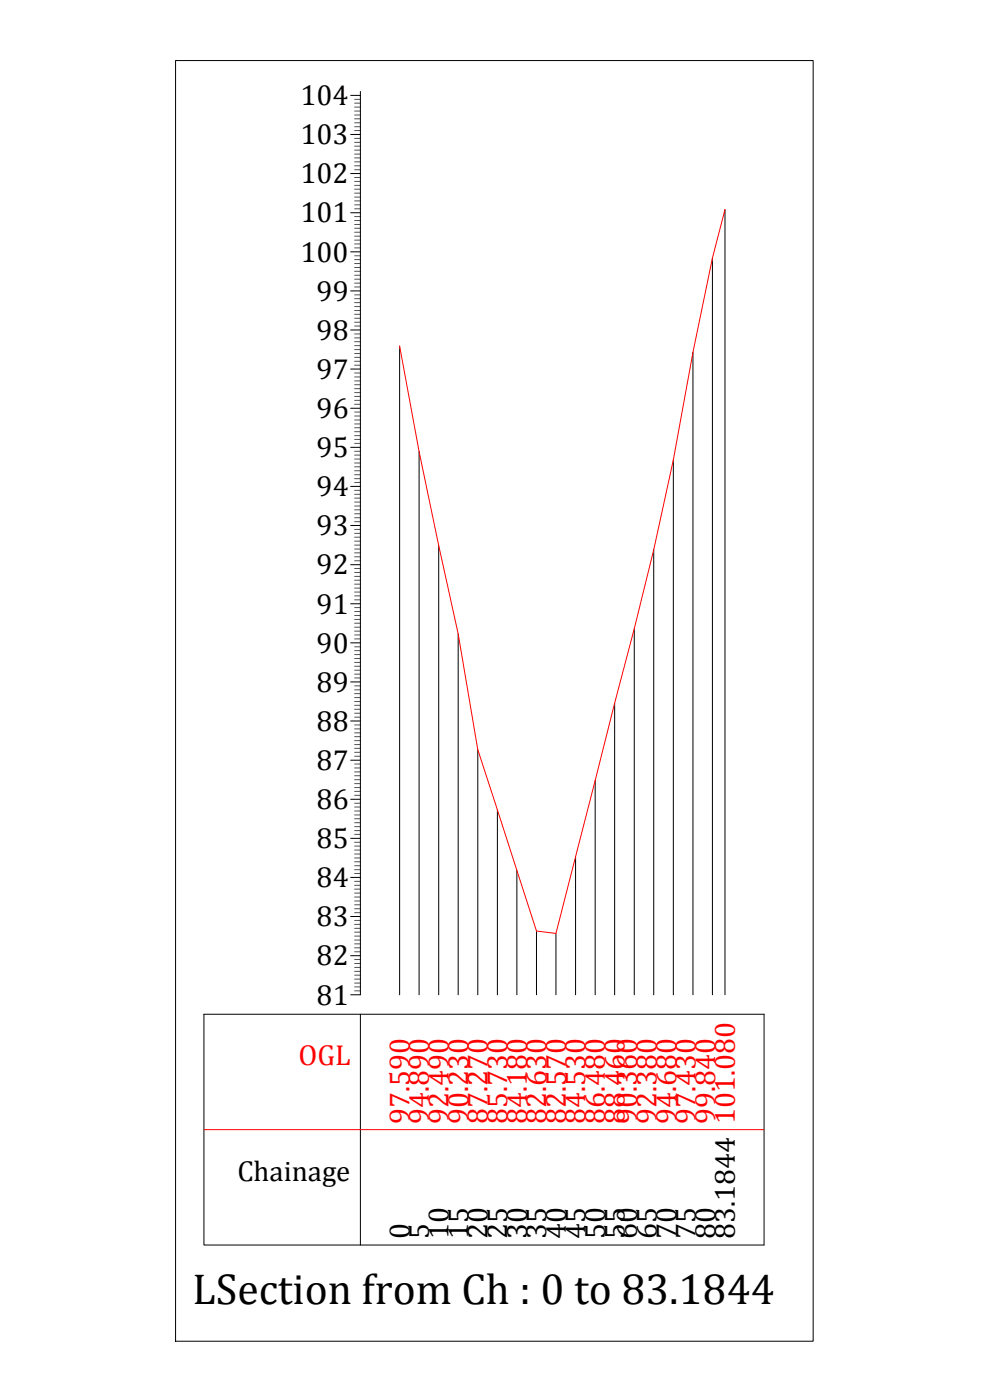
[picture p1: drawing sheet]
<svg xmlns="http://www.w3.org/2000/svg" width="297mm" height="420mm" viewBox="0 0 297 420" stroke-linecap="round" stroke-linejoin="round" font-family="sans-serif">
<!-- layer: Minor Scale -->
<g fill="none" stroke="#545454" stroke-width=".3">
<path d="M106.4 39.2h1.7M106.4 38h1.7M106.4 36.8h1.7M106.4 35.7h1.7M106.4 34.5h1.7M106.4 33.3h1.7M106.4 32.1h1.7M106.4 31h1.7M106.4 29.8h1.7M106.4 59.2h1.7M106.4 58h1.7M106.4 56.8h1.7"/>
<path d="M106.4 55.6h1.7M106.4 54.5h1.7M106.4 53.3h1.7M106.4 50.9h1.7M106.4 49.8h1.7M106.4 48.6h1.7M106.4 47.4h1.7M106.4 46.2h1.7M106.4 45.1h1.7M106.4 43.9h1.7M106.4 42.7h1.7M106.4 41.5h1.7"/>
<path d="M106.4 79.1h1.7M106.4 77.9h1.7M106.4 76.8h1.7M106.4 74.4h1.7M106.4 73.2h1.7M106.4 72.1h1.7M106.4 70.9h1.7M106.4 69.7h1.7M106.4 68.5h1.7M106.4 67.4h1.7M106.4 66.2h1.7M106.4 65h1.7"/>
<path d="M106.4 62.7h1.7M106.4 61.5h1.7M106.4 60.3h1.7M106.4 97.8h1.7M106.4 96.7h1.7M106.4 95.5h1.7M106.4 94.3h1.7M106.4 93.2h1.7M106.4 92h1.7M106.4 90.8h1.7M106.4 89.6h1.7M106.4 88.5h1.7"/>
<path d="M106.4 86.1h1.7M106.4 85h1.7M106.4 83.8h1.7M106.4 82.6h1.7M106.4 81.4h1.7M106.4 80.3h1.7M106.4 119h1.7M106.4 117.8h1.7M106.4 116.6h1.7M106.4 115.5h1.7M106.4 114.3h1.7M106.4 113.1h1.7"/>
<path d="M106.4 111.9h1.7M106.4 109.6h1.7M106.4 108.4h1.7M106.4 107.2h1.7M106.4 106.1h1.7M106.4 104.9h1.7M106.4 103.7h1.7M106.4 102.5h1.7M106.4 101.4h1.7M106.4 100.2h1.7M106.4 139h1.7M106.4 137.8h1.7"/>
<path d="M106.4 136.6h1.7M106.4 135.4h1.7M106.4 133.1h1.7M106.4 131.9h1.7M106.4 130.7h1.7M106.4 129.6h1.7M106.4 128.4h1.7M106.4 127.2h1.7M106.4 126h1.7M106.4 124.9h1.7M106.4 123.7h1.7M106.4 121.3h1.7"/>
<path d="M106.4 120.2h1.7M106.4 158.9h1.7M106.4 156.6h1.7M106.4 155.4h1.7M106.4 154.2h1.7M106.4 153h1.7M106.4 151.9h1.7M106.4 150.7h1.7M106.4 149.5h1.7M106.4 148.4h1.7M106.4 147.2h1.7M106.4 144.8h1.7"/>
<path d="M106.4 143.7h1.7M106.4 142.5h1.7M106.4 141.3h1.7M106.4 140.1h1.7M106.4 178.8h1.7M106.4 177.7h1.7M106.4 176.5h1.7M106.4 175.3h1.7M106.4 174.1h1.7M106.4 173h1.7M106.4 171.8h1.7M106.4 170.6h1.7"/>
<path d="M106.4 168.3h1.7M106.4 167.1h1.7M106.4 165.9h1.7M106.4 164.8h1.7M106.4 163.6h1.7M106.4 162.4h1.7M106.4 161.2h1.7M106.4 160.1h1.7M106.4 200h1.7M106.4 198.8h1.7M106.4 197.6h1.7M106.4 196.4h1.7"/>
<path d="M106.4 195.3h1.7M106.4 194.1h1.7M106.4 191.7h1.7M106.4 190.6h1.7M106.4 189.4h1.7M106.4 188.2h1.7M106.4 187h1.7M106.4 185.9h1.7M106.4 184.7h1.7M106.4 183.5h1.7M106.4 182.3h1.7M106.4 180h1.7"/>
<path d="M106.4 219.9h1.7M106.4 218.8h1.7M106.4 217.6h1.7M106.4 215.2h1.7M106.4 214.1h1.7M106.4 212.9h1.7M106.4 211.7h1.7M106.4 210.5h1.7M106.4 209.4h1.7M106.4 208.2h1.7M106.4 207h1.7M106.4 205.8h1.7"/>
<path d="M106.4 203.5h1.7M106.4 202.3h1.7M106.4 201.1h1.7M106.4 238.7h1.7M106.4 237.5h1.7M106.4 236.4h1.7M106.4 235.2h1.7M106.4 234h1.7M106.4 232.8h1.7M106.4 231.7h1.7M106.4 230.5h1.7M106.4 229.3h1.7"/>
<path d="M106.4 227h1.7M106.4 225.8h1.7M106.4 224.6h1.7M106.4 223.4h1.7M106.4 222.3h1.7M106.4 221.1h1.7M106.4 259.8h1.7M106.4 258.6h1.7M106.4 257.5h1.7M106.4 256.3h1.7M106.4 255.1h1.7M106.4 253.9h1.7"/>
<path d="M106.4 252.8h1.7M106.4 250.4h1.7M106.4 249.3h1.7M106.4 248.1h1.7M106.4 246.9h1.7M106.4 245.7h1.7M106.4 244.6h1.7M106.4 243.4h1.7M106.4 242.2h1.7M106.4 241.1h1.7M106.4 279.8h1.7M106.4 278.6h1.7"/>
<path d="M106.4 277.4h1.7M106.4 276.2h1.7M106.4 273.9h1.7M106.4 272.7h1.7M106.4 271.5h1.7M106.4 270.4h1.7M106.4 269.2h1.7M106.4 268h1.7M106.4 266.8h1.7M106.4 265.7h1.7M106.4 264.5h1.7M106.4 262.1h1.7"/>
<path d="M106.4 261h1.7M106.4 297.4h1.7M106.4 296.2h1.7M106.4 295h1.7M106.4 293.8h1.7M106.4 292.7h1.7M106.4 291.5h1.7M106.4 290.3h1.7M106.4 289.2h1.7M106.4 288h1.7M106.4 285.6h1.7M106.4 284.5h1.7"/>
<path d="M106.4 283.3h1.7M106.4 282.1h1.7M106.4 280.9h1.7"/>
</g>
<!-- layer: Data Table -->
<g fill="none" stroke="#000" stroke-width=".3">
<path d="M105.2 28.6h2.9M108.1 27.4v271.1h-2.9M105.2 52.1h2.9M105.2 40.4h2.9M105.2 75.6h2.9M105.2 63.9h2.9M213.8 77.4v221.1M217.5 62.9v235.6M105.2 99h2.9M105.2 87.3h2.9M105.2 110.8h2.9M119.9 103.9v194.6"/>
<path d="M207.9 105.7v192.8M105.2 134.3h2.9M105.2 122.5h2.9M125.7 135.5v163M202 138v160.5M105.2 157.7h2.9M105.2 146h2.9M105.2 169.5h2.9M131.6 163.7v134.8M196.1 165v133.5M105.2 192.9h2.9M105.2 181.2h2.9"/>
<path d="M137.5 190.2v108.3M190.3 188.7v109.8M105.2 216.4h2.9M105.2 204.7h2.9M184.4 211v87.5M105.2 239.9h2.9M105.2 228.1h2.9M143.4 225v73.5M178.6 234.2v64.3M105.2 251.6h2.9M149.2 243v55.5M172.7 257.1v41.4"/>
<path d="M105.2 275.1h2.9M105.2 263.3h2.9M155.1 261.2v37.3M161 279.4v19.1M105.2 286.8h2.9M166.8 280.1v18.4M61.2 304.4h168v69.2h-168zM108.1 304.4v69.2"/>
</g>
<!-- layer: OGL -->
<path d="M217.5 62.9l-3.7 14.5-5.9 28.3a1008.7 1008.7 0 0 1-23.5 105.3l-17.6 69.1-5.8-.7-17.6-54.4-5.9-34.8-5.9-26.5-5.9-28.2-5.8-31.6M61.2 339h168" fill="none" stroke="#f00" stroke-width=".3"/>
<!-- layer: STR-STR1 -->
<path d="M52.7 18.2h191.3v384.3h-191.3z" fill="none" stroke="#000" stroke-width=".3"/>
<text font-size="13" x="57.8" y="391.3">LSection from Ch : 0 to 83.1844</text>
<g font-size="8.7">
<text x="90.2" y="31.6">104</text>
<text x="90.2" y="43.3">103</text>
<text x="90.2" y="55">102</text>
<text x="90.2" y="66.8">101</text>
<text x="90.2" y="78.5">100</text>
<text x="95" y="90.2">99</text>
<text x="95" y="102">98</text>
<text x="95" y="113.7">97</text>
<text x="95" y="125.4">96</text>
<text x="95" y="137.2">95</text>
<text x="95" y="148.9">94</text>
<text x="95" y="160.7">93</text>
<text x="95" y="172.4">92</text>
<text x="95" y="184.1">91</text>
<text x="95" y="195.8">90</text>
<text x="95" y="207.6">89</text>
<text x="95" y="219.3">88</text>
<text x="95" y="231.1">87</text>
<text x="95" y="242.8">86</text>
<text x="95" y="254.5">85</text>
<text x="95" y="266.3">84</text>
<text x="95" y="278">83</text>
<text x="95" y="289.7">82</text>
<text x="95" y="301.5">81</text>
<text x="71.2" y="354.3">Chainage</text>
<text x="122.8" y="371.9" transform="rotate(-90 122.8 371.9)">0</text>
<text x="128.7" y="371.9" transform="rotate(-90 128.7 371.9)">5</text>
<text x="134.5" y="371.9" transform="rotate(-90 134.5 371.9)">10</text>
<text x="140.4" y="371.9" transform="rotate(-90 140.4 371.9)">15</text>
<text x="146.3" y="371.9" transform="rotate(-90 146.3 371.9)">20</text>
<text x="152.2" y="371.9" transform="rotate(-90 152.2 371.9)">25</text>
<text x="158" y="371.9" transform="rotate(-90 158 371.9)">30</text>
<text x="163.9" y="371.9" transform="rotate(-90 163.9 371.9)">35</text>
<text x="169.8" y="371.9" transform="rotate(-90 169.8 371.9)">40</text>
<text x="175.6" y="371.9" transform="rotate(-90 175.6 371.9)">45</text>
<text x="181.5" y="371.9" transform="rotate(-90 181.5 371.9)">50</text>
<text x="187.4" y="371.9" transform="rotate(-90 187.4 371.9)">55</text>
<text x="191.1" y="371.9" transform="rotate(-90 191.1 371.9)">60</text>
<text x="196.9" y="371.9" transform="rotate(-90 196.9 371.9)">65</text>
<text x="202.8" y="371.9" transform="rotate(-90 202.8 371.9)">70</text>
<text x="208.7" y="371.9" transform="rotate(-90 208.7 371.9)">75</text>
<text x="214.6" y="371.9" transform="rotate(-90 214.6 371.9)">80</text>
<text x="220.4" y="371.9" transform="rotate(-90 220.4 371.9)">83.1844</text>
</g>
<g font-size="8.7" fill="#f00">
<text x="89.5" y="319.7">OGL</text>
<text x="122.8" y="337.3" transform="rotate(-90 122.8 337.3)">97.590</text>
<text x="128.7" y="337.3" transform="rotate(-90 128.7 337.3)">94.890</text>
<text x="134.5" y="337.3" transform="rotate(-90 134.5 337.3)">92.490</text>
<text x="140.4" y="337.3" transform="rotate(-90 140.4 337.3)">90.230</text>
<text x="146.3" y="337.3" transform="rotate(-90 146.3 337.3)">87.270</text>
<text x="152.2" y="337.3" transform="rotate(-90 152.2 337.3)">85.730</text>
<text x="158" y="337.3" transform="rotate(-90 158 337.3)">84.180</text>
<text x="163.9" y="337.3" transform="rotate(-90 163.9 337.3)">82.630</text>
<text x="169.8" y="337.3" transform="rotate(-90 169.8 337.3)">82.570</text>
<text x="175.6" y="337.3" transform="rotate(-90 175.6 337.3)">84.530</text>
<text x="181.5" y="337.3" transform="rotate(-90 181.5 337.3)">86.480</text>
<text x="187.4" y="337.3" transform="rotate(-90 187.4 337.3)">88.460</text>
<text x="191.1" y="337.3" transform="rotate(-90 191.1 337.3)">90.360</text>
<text x="196.9" y="337.3" transform="rotate(-90 196.9 337.3)">92.380</text>
<text x="202.8" y="337.3" transform="rotate(-90 202.8 337.3)">94.680</text>
<text x="208.7" y="337.3" transform="rotate(-90 208.7 337.3)">97.430</text>
<text x="214.6" y="337.3" transform="rotate(-90 214.6 337.3)">99.840</text>
<text x="220.4" y="337.3" transform="rotate(-90 220.4 337.3)">101.080</text>
</g>
</svg>
